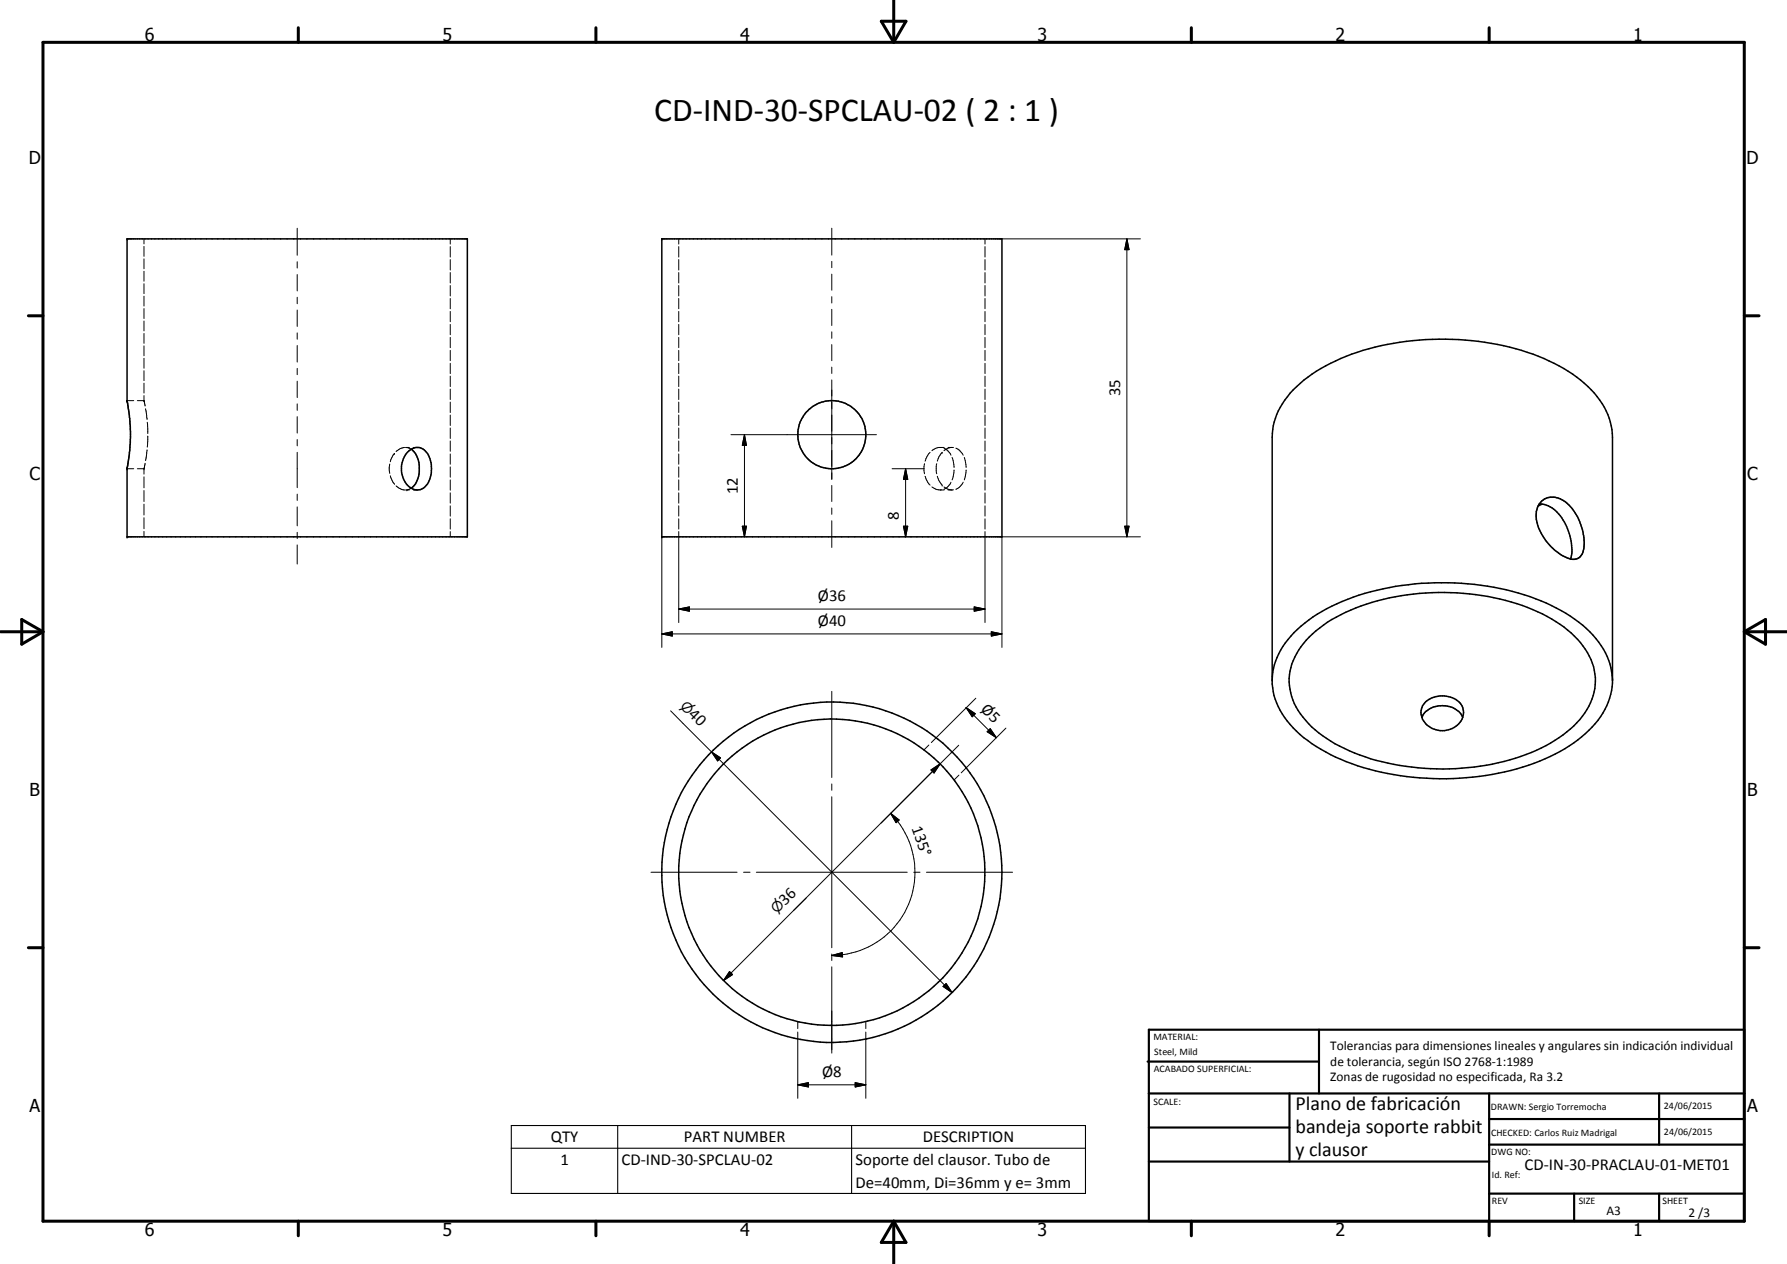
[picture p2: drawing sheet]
<svg xmlns="http://www.w3.org/2000/svg" width="420mm" height="297mm" viewBox="0 0 420 297" stroke-linecap="round" stroke-linejoin="round" font-family="sans-serif">
<g fill="none" stroke="#000" stroke-width=".24">
<path d="M33.9 56.1v1.2M33.9 57.9v2.3M69.9 53.6v6.4M105.9 56.1v1.3M105.9 58v2.4M159.6 56.1v1.3M159.6 58v2.4M195.6 53.6v6.3M231.6 56.1v1.3M231.6 58v2.4M235.6 56.1h32.5M265 56.1l.5 2.6h-1.1z"/>
<path d="M265 56.1v70.1M33.9 60.8v2.4M33.9 63.8v2.3M33.9 66.7v2.3M33.9 69.6v2.3M33.9 72.5v2.3M33.9 75.4v2.4M33.9 78.4v2.3M69.9 61.5v1.5M69.9 64.5v3.9M69.9 69.8v1.6M69.9 72.9v3.8"/>
<path d="M69.9 78.2v1.5M105.9 61v2.5M105.9 64.1v2.4M105.9 67.1v2.5M105.9 70.1v2.5M105.9 73.2v2.4M105.9 76.2v2.5M105.9 79.3v2.4M159.6 61v2.5M159.6 64.1v2.4M159.6 67.1v2.5M159.6 70.1v2.5"/>
<path d="M159.6 73.2v2.4M159.6 76.2v2.5M159.6 79.3v2.4M195.6 61.4v1.5M195.6 64.4v3.8M195.6 69.7v1.5M195.6 72.7v3.8M195.6 78v1.5M231.6 61v2.5M231.6 64.1v2.4M231.6 67.1v2.5M231.6 70.1v2.5"/>
<path d="M231.6 73.2v2.4M231.6 76.2v2.5M231.6 79.3v2.4M29.9 94.1h1.5M32.3 94.1h1.6M33.9 94.1h.1M33.9 81.3v2.3M33.9 84.2v2.3M33.9 87.1v2.4M33.9 90v2.4M33.9 93v1.2l.2 1.2M34.2 96.1l.4 2.5"/>
<path d="M34.6 99.2l.1 2.7M69.9 81.2v3.9M69.9 86.6v1.5M69.9 89.6v3.8M69.9 94.9v1.5M69.9 97.9v3.9M105.9 82.3v2.5M105.9 85.4v2.4M105.9 88.4v2.4M105.9 91.4v2.5M105.9 94.5v2.4M105.9 97.5v2.5"/>
<path d="M159.6 82.3v2.5M159.6 85.4v2.4M159.6 88.4v2.4M159.6 91.4v2.5M159.6 94.5v2.4M159.6 97.5v2.5M195.6 81v3.8M195.6 86.3v1.5M195.6 89.3v23.3M231.6 82.3v2.5M231.6 85.4v2.4M231.6 88.4v2.4"/>
<path d="M231.6 91.4v2.5M231.6 94.5v2.4M231.6 97.5v2.5M29.9 110.2h1.5M32.3 110.2h1.6M33.9 110.2h.1M33.9 112.1v2.5M33.9 115.3v2.6M33.9 118.5v2.5M34.1 108.9l-.2 1.2v1.3M34.6 105.7l-.4 2.5M34.7 102.5l-.1 2.6"/>
<path d="M69.9 103.3v1.5M69.9 106.3v8.3M69.9 116.1v1.5M69.9 119.1v4.5M91.6 109.1l-.1 .8 .1 1.4M91.8 111.8l.9 2M92.7 106.6h.1M92.7 106.6l-.9 1.9M93.1 114.2l1.2 .8 .8 .1M95.1 105.2h-.1a3.2 3.2 0 0 0-1.9 .9M95.3 105.2h1M95.3 115.1h1"/>
<path d="M95.7 115.1h.1M95.7 105.2l1 .4M96.7 114.7l-1 .4M97.2 105.2h.9M97.2 115.1h.9M105.9 100.6v2.4M105.9 103.6v2.4M105.9 106.7v2.4M105.9 109.7v2.4M105.9 112.8v2.4M105.9 115.8v2.4M105.9 118.9v2.4"/>
<path d="M159.6 100.6v2.4M159.6 103.6v2.4M159.6 106.7v2.4M159.6 109.7v2.4M159.6 112.8v2.4M159.6 115.8v2.4M159.6 118.9v2.4M171.9 102.2h34.2M175 102.2l.5 2.4h-1zM175 102.2v24M195.6 114.1v3.8M195.6 119.4v1.5"/>
<path d="M209.8 110.2h7.4M212.9 110.2l.5 2.4h-1zM212.9 110.2v16M217.4 109l-.2 .7 .2 1.6M217.5 111.9l.6 1.4 .6 .7M218.7 106.3l-.6 .7-.6 1.4M219.1 114.4l1.2 .7h.8M220.2 109l-.1 .7 .1 1.6M220.4 111.9l.4 1 .7 1.1M221.1 115.1h.9M221.3 115.1h-.2M221.5 114h.1"/>
<path d="M221.5 106.3h.1M221.5 106.3l-.7 1.1-.4 1M221.9 105.3l1 .7 .7 1M221.9 114.4l.9 .5 1 .2M222 105.2a3.4 3.4 0 0 0-2.7 .5l-.2 .2M222.9 105.2h1.3M222.9 115.1h.9M223.6 105.2l-1.1 .3-.6 .4M223.6 113.3l-.7 1-1 .7M223.8 107.5l.5 2.4M224.2 115.1h-.4M224.3 110.4l-.5 2.4"/>
<path d="M224.7 105.3l.8 .4 1 1.3M226.5 113.3l-1 1.3-.8 .4M226.7 107.5l.4 2.4M227.1 110.4l-.4 2.4M231.6 100.6v2.4M231.6 103.6v2.4M231.6 106.7v2.4M231.6 109.7v2.4M231.6 112.8v2.4M231.6 115.8v2.4M231.6 118.9v2.4M33.9 121.7v2.5"/>
<path d="M33.9 124.9v1.3M69.9 125.1v1.5M69.9 128.1v4.4M105.9 121.9v2.4M105.9 124.9v1.3M155.6 126.2v25.9M159.6 121.9v2.4M159.6 124.9v21.4M174.5 123.7h1l-.5 2.5zM195.6 122.4v6.3M212.4 123.7h1l-.5 2.5zM231.6 121.9v2.4"/>
<path d="M231.6 124.9v21.4M264.4 123.7h1.1l-.5 2.5zM268.1 126.2h-32.5v25.9M155.6 149l2.5-.5v1zM155.6 149h80M159.6 143.1l2.5-.5v1zM159.6 143.1h72M229.1 142.6l2.5 .5-2.5 .5zM233.1 148.5l2.5 .5-2.5 .5zM157.7 167l9.6 9.7M167.3 176.7l2.1 1.4-.7 .7zM167.3 176.7l56.5 56.6"/>
<path d="M195.6 162.5v20.2M218.4 175.1l-1.2 1.1M225.4 175.1l-18.2 18.3M227.1 166.3l2.2 1.4-.7 .7zM227.1 166.3l7.2 7.1M229.4 164.1l-10.4 10.4M232.8 171.2l1.5 2.2-2.2-1.4zM236.5 171.1l-10.5 10.5M195.6 184.2v1.5M195.6 187.2v35.5M209.4 191.1l2 1.6-.7 .6zM209.4 191.1a19.6 19.6 0 0 1 4.2 21.4 19.6 19.6 0 0 1-18 12"/>
<path d="M218.9 180.9l2.2-1.4-1.5 2.2zM219.3 181.3l-49.2 49.1M225.5 182.2l-1.2 1.1M153.1 205h20.2M174.8 205h1.5M177.8 205h35.5M189.5 211.1l-2.9 2.9M214.8 205h1.5M217.8 205h20.3M171.5 228.3l.7 .7-2.1 1.4zM195.6 224.5l2.4-.6 .1 1zM195.6 224.2v1.5"/>
<path d="M195.6 227.2v20.3M221.7 231.8l.8-.7 1.3 2.2zM187.6 254.9l2.5-.5v1zM187.6 240.1v1.6M187.6 242.5v15.6M187.6 254.9h16M201.1 254.4l2.5 .5-2.5 .5zM203.6 240.1v1.6M203.6 242.5v15.6"/>
</g>
<g fill="none" stroke="#000" stroke-width=".35">
<path d="M29.9 56.1h80v70.1h-80v-16.2l.6-4.1 .2-3-.2-4.6-.6-4zM155.6 56.1h80v70.1h-80zM304.1 91.6a40.1 40.1 0 0 1 19.2-10 65.3 65.3 0 0 1 39.7 2.6 29 29 0 0 1 14.2 11.5 15.3 15.3 0 0 1 1.9 7v57.8a17.7 17.7 0 0 1-7.2 12.6 46.5 46.5 0 0 1-22.6 9.1 64.4 64.4 0 0 1-35.3-4.3 29 29 0 0 1-12-9.3 15.7 15.7 0 0 1-2.9-7.9v-58a16.1 16.1 0 0 1 5-11.1zM95.8 106.3a2.88 2.88 0 0 1 2.9-1.1 2.88 2.88 0 0 1 2.2 2.2 6.6 6.6 0 0 1-1.1 7.2 3.1 3.1 0 0 1-4.7-1.7 5.9 5.9 0 0 1 .7-6.6zM96.7 105.6a4.6 4.6 0 0 1 1.9 3.8v1.5a5.4 5.4 0 0 1-1.9 3.8M361.9 118.4a6.8 6.8 0 0 1 5.9 4.3 12.3 12.3 0 0 1 1.5 8.7M362.5 117.7a4.6 4.6 0 0 1 6 .6 12.7 12.7 0 0 1 3.9 7.6 5.9 5.9 0 0 1-1 5 2.85 2.85 0 0 1-3.5 0l-1.1-.6-1.9-1.6a14.6 14.6 0 0 1-3.2-4.9l-.1-.3a5.6 5.6 0 0 1 .9-5.8zM362.5 118.5l-.9 .4M307.8 149.7a37.9 37.9 0 0 1 18.8-9.2 57.8 57.8 0 0 1 36.1 3.8 25.4 25.4 0 0 1 10.5 9.1 13 13 0 0 1-1.8 15.7 33.6 33.6 0 0 1-16.4 9.5 58.6 58.6 0 0 1-37.7-2.2 24.8 24.8 0 0 1-13-11 12.9 12.9 0 0 1 2.2-14.2zM379.1 159.6a17 17 0 0 0-6.1-11.9 44.2 44.2 0 0 0-21.8-9.7 64.7 64.7 0 0 0-35.7 3.4 29.6 29.6 0 0 0-14.4 11.4 14.1 14.1 0 0 0-2 7.1M334.3 168.6a5.4 5.4 0 0 1 6.8-2.5 4.8 4.8 0 0 1 2.8 2.5M335.2 164.9a5.9 5.9 0 0 1 8.5 1 4.2 4.2 0 0 1-3.6 5.7 5 5 0 0 1-6-4.2 3.8 3.8 0 0 1 1.1-2.5z"/>
<circle cx="195.6" cy="102.2" r="8"/>
<circle cx="195.6" cy="205" r="36"/>
<circle cx="195.6" cy="205" r="40"/>
</g>
<g fill="#000">
<circle cx="29.9" cy="56.1" r=".18"/>
<circle cx="155.6" cy="56.1" r=".18"/>
<circle cx="29.9" cy="94.1" r=".18"/>
<circle cx="29.9" cy="110.2" r=".18"/>
<circle cx="29.9" cy="126.2" r=".18"/>
<circle cx="155.6" cy="126.2" r=".18"/>
</g>
<g fill="none" stroke="#000" stroke-width=".71">
<path d="M10.1 9.9h400v277.1h-400zM70.1 6.5v3.4M140.1 6.5v3.4M207.2 5h5.8l-2.9 4.9zM210.1 0v9.9M280.1 6.5v3.4M350.1 6.5v3.4M6.7 74.2h3.4M410.1 74.2h3.5M.1 148.5h10M5.1 145.6l5 2.9-5 2.9zM410.1 148.5h10"/>
<path d="M410.1 148.5l5-2.9v5.8zM6.7 222.7h3.4M410.1 222.7h3.5M70.1 287v3.4M140.1 287v3.4M210.1 287v10M210.1 287l2.9 5h-5.8zM280.1 287v3.4M350.1 287v3.4"/>
</g>
<g fill="none" stroke="#000" stroke-width=".51">
<path d="M269.8 249.5h40.3M270.1 242h140v45h-140zM270.1 257h140M303.2 257v16M310.1 242v15M350.1 257v30M390.1 257v12M270.1 265h33.1M270.1 273h80M350.1 269h60M350.1 263h60M350.1 280.5h60"/>
<path d="M370.1 280.5v6.5M390.1 280.5v6.5"/>
</g>
<path d="M120.2 264.5h135v16h-135zM120.2 269.8h135M145.2 264.5v16M200.2 264.5v16" fill="none" stroke="#000" stroke-width=".25"/>
<g fill="#000">
<path d="M265 56.1l.5 2.6h-1.1zM175 102.2l.5 2.4h-1zM212.9 110.2l.5 2.4h-1zM174.5 123.7h1l-.5 2.5zM212.4 123.7h1l-.5 2.5zM264.4 123.7h1.1l-.5 2.5zM155.6 149l2.5-.5v1zM159.6 143.1l2.5-.5v1zM229.1 142.6l2.5 .5-2.5 .5zM233.1 148.5l2.5 .5-2.5 .5zM167.3 176.7l2.1 1.4-.7 .7zM227.1 166.3l2.2 1.4-.7 .7z"/>
<path d="M232.8 171.2l1.5 2.2-2.2-1.4zM209.4 191.1l2 1.6-.7 .6zM218.9 180.9l2.2-1.4-1.5 2.2zM171.5 228.3l.7 .7-2.1 1.4zM195.6 224.5l2.4-.6 .1 1zM221.7 231.8l.8-.7 1.3 2.2zM187.6 254.9l2.5-.5v1zM201.1 254.4l2.5 .5-2.5 .5z"/>
</g>
<text font-size="7.9" x="153.8" y="28.5">CD-IND-30-SPCLAU-02 ( 2 : 1 )</text>
<g font-size="4.7">
<text x="304.6" y="260.8">Plano de fabricación</text>
<text x="304.6" y="266.2">bandeja soporte rabbit</text>
<text x="304.6" y="271.6">y clausor</text>
</g>
<g font-size="4.2">
<text x="34" y="9.6">6</text>
<text x="104" y="9.6">5</text>
<text x="174" y="9.6">4</text>
<text x="244" y="9.6">3</text>
<text x="314" y="9.6">2</text>
<text x="384" y="9.6">1</text>
<text x="6.8" y="38.7">D</text>
<text x="410.6" y="38.7">D</text>
<text x="7" y="112.9">C</text>
<text x="410.8" y="112.9">C</text>
<text x="7" y="187.1">B</text>
<text x="410.8" y="187.1">B</text>
<text x="7" y="261.4">A</text>
<text x="410.8" y="261.4">A</text>
<text x="34" y="290.4">6</text>
<text x="104" y="290.4">5</text>
<text x="174" y="290.4">4</text>
<text x="244" y="290.4">3</text>
<text x="314" y="290.4">2</text>
<text x="384" y="290.4">1</text>
</g>
<g font-size="3.9">
<text x="263.4" y="93.2" transform="rotate(-90 263.4 93.2)">35</text>
<text x="173.5" y="116.2" transform="rotate(-90 173.5 116.2)">12</text>
<text x="211.4" y="122.2" transform="rotate(-90 211.4 122.2)">8</text>
<text x="192.3" y="141.2">Ø36</text>
<text x="192.3" y="147.1">Ø40</text>
<text x="230.5" y="166.8" transform="rotate(45 230.5 166.8)">Ø5</text>
<text x="161.7" y="168.1" transform="rotate(45 161.7 168.1)">40</text>
<text x="214.3" y="194.6" transform="rotate(71 214.3 194.6)">135°</text>
<text x="184.6" y="212.9" transform="rotate(-45 184.6 212.9)">36</text>
<text x="193.3" y="253">Ø8</text>
<text x="129.5" y="268.4">QTY</text>
<text x="160.8" y="268.4">PART NUMBER</text>
<text x="217" y="268.4">DESCRIPTION</text>
<text x="131.8" y="273.7">1</text>
<text x="146.2" y="273.7">CD-IND-30-SPCLAU-02</text>
<text x="201.2" y="273.8">Soporte del clausor. Tubo de</text>
<text x="358.5" y="275">CD-IN-30-PRACLAU-01-MET01</text>
<text x="201.2" y="279.1">De=40mm, Di=36mm y e= 3mm</text>
</g>
<g font-size="3.3">
<text x="159.8" y="166.1" transform="rotate(45 159.8 166.1)">n</text>
<text x="182.7" y="214.9" transform="rotate(-45 182.7 214.9)">n</text>
</g>
<g font-size="3.1">
<text x="312.7" y="246.8">Tolerancias para dimensiones lineales y angulares sin indicación individual</text>
<text x="312.7" y="250.4">de tolerancia, según ISO 2768-1:1989</text>
<text x="312.7" y="254">Zonas de rugosidad no especificada, Ra 3.2</text>
<text x="377.7" y="285.6">A3</text>
<text x="397" y="285.9">2 /3</text>
</g>
<g font-size="2.4">
<text x="271.2" y="244.4">MATERIAL:</text>
<text x="271.3" y="252">ACABADO SUPERFICIAL:</text>
<text x="271.4" y="247.9">Steel, Mild</text>
<text x="271.2" y="259.7">SCALE:</text>
<text x="350.6" y="260.8">DRAWN: Sergio Torremocha</text>
<text x="391.2" y="260.6">24/06/2015</text>
<text x="350.6" y="266.9">CHECKED: Carlos Ruiz Madrigal</text>
<text x="391.2" y="266.7">24/06/2015</text>
<text x="350.6" y="271.4">DWG NO:</text>
<text x="350.8" y="276.9">Id. Ref:</text>
<text x="350.8" y="282.8">REV</text>
<text x="371.2" y="282.9">SIZE</text>
<text x="390.9" y="282.9">SHEET</text>
</g>
</svg>
